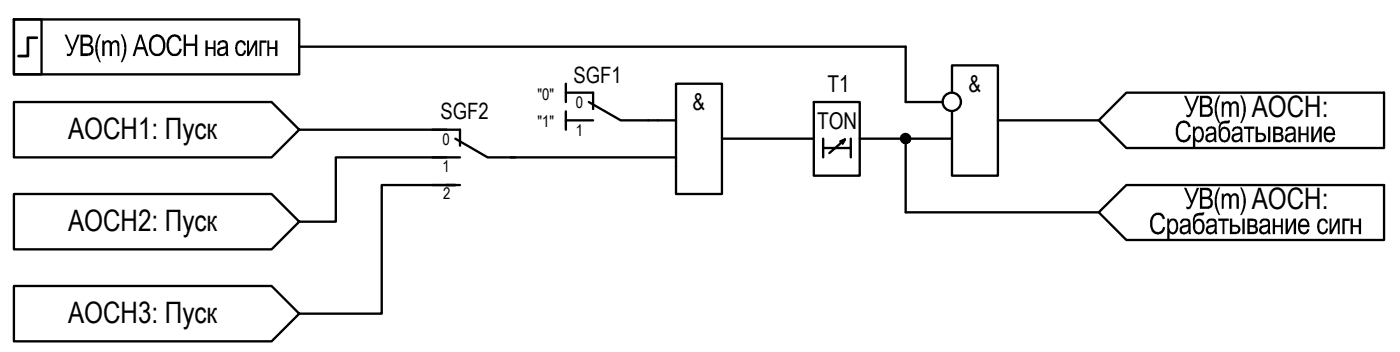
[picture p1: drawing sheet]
<svg xmlns="http://www.w3.org/2000/svg" width="152mm" height="38mm" viewBox="0 0 152 38" stroke-linecap="round" stroke-linejoin="round" font-family="sans-serif">
<g fill="none" stroke="#000" stroke-width=".25">
<path d="M1.5 2.1h3v6h-3zM1.5 2.1h31v6h-31zM32.5 14.1l-3 3h-28v-6h28l3 3h16M32.5 5.1h66M47 14.1h3v1.7M47 17.1h3M49.5 15.1l3.5 2h3M61.5 10.1h3v1.7M61.5 13.1h3M61.5 9.1v2M61.5 12.1v2M64 11.1l3.5 2h3"/>
<path d="M71.5 13.1h2M73.5 9.1h5v12h-5zM78.5 15.1h10M93.5 15.1h10M98.5 11.1h4M103.5 10.1v-3h5v12h-5v-7M108.5 13.1h11M119.5 13.1l3-3h28v6h-28zM1.5 21.1h28l3 3-3 3h-28zM1.5 31.1h28l3 3-3 3h-28zM98.5 23.1h21M119.5 23.1l3-3h28v6h-28z"/>
<circle cx="98.5" cy="15" r=".49"/>
<circle cx="103.5" cy="11.1" r=".99"/>
</g>
<g fill="#000">
<path d="M13.1 3.7l.3 .1 .3 1.1v.9l-.2 .5-.2 .5h-.2l.4-.8v-.8l-.1-.8zM18.4 4l.3-.2 .3-.1a.8 .8 0 0 1 .8 .7l-.3 .1a.55 .55 0 0 0-.6-.5 .55 .55 0 0 0-.5 .6v.5v.3a.55 .55 0 0 0 .6 .4 .55 .55 0 0 0 .5-.5h.3l-.1 .3a.8 .8 0 0 1-1 .5 .8 .8 0 0 1-.5-.9l-.1-.6zM20 3.8h.2v.9h1v-.9h.3v2.3h-.3v-1.1h-1v1.1h-.2zM22.3 4.4h.3v.7h.6v-.7h.2v1.7h-.2v-.8h-.6v.8h-.3zM25.7 4.6a.57 .57 0 0 1 .6-.2 .57 .57 0 0 1 .4 .5h-.2a.37 .37 0 0 0-.4-.3 .37 .37 0 0 0-.3 .5v.1a.52 .52 0 0 0 .5 .7l.2-.2v-.2h.3l-.2 .4a.58 .58 0 0 1-.7 .1 .58 .58 0 0 1-.3-.6v-.2zM26.9 4.4h.2v1.3l.6-1.3h.3v1.7h-.2v-1.3l-.7 1.3h-.2zM28.2 4.4h.8v.2h-.6v1.5h-.2zM29.1 4.4h.2v.7h.6v-.7h.3v1.7h-.3v-.8h-.6v.8h-.2zM128 13.5l.1-.1a.75 .75 0 0 1 .8-.3 .75 .75 0 0 1 .6 .6l-.2 .1-.1-.1a.52 .52 0 0 0-.6-.3 .52 .52 0 0 0-.4 .5l-.1 .7 .2 .3a.55 .55 0 0 0 .6 .3 .55 .55 0 0 0 .4-.6l.2 .1-.2 .6-.3 .1-.3 .1a1.12 1.12 0 0 1-.8-1.4v-.2zM134.9 10.4h.1l.2 .1 .3 1.1-.1 1-.4 .8h-.1l.3-1.1v-.9l-.1-.5zM135.3 13.7h1.1v.3h-.4v1.4h-.2v-1.4h-.5zM141.2 13.7h.3v.8h.6v-.8h.2v1.7h-.2v-.7h-.6v.7h-.3z"/>
<path d="M142.6 13.7h.3v1.3l.6-1.3h.3v1.7h-.3v-1.2l-.6 1.2h-.3zM125.3 23.4l.4-.3h.5l.3 .2 .2 .4-.2 .1-.1-.1a.53 .53 0 0 0-.6-.3 .53 .53 0 0 0-.4 .5l-.1 .7 .3 .5a.59 .59 0 0 0 .9-.5l.2 .1v.3a.79 .79 0 0 1-.9 .5 .79 .79 0 0 1-.7-.8v-.8zM132.5 23.7h1.1v.3h-.4v1.4h-.2v-1.4h-.5zM134.9 20.4h.1l.2 .1 .3 1.1-.1 1-.4 .8h-.1l.3-1.1v-.9l-.1-.5zM138.4 23.7h.3v.8h.6v-.8h.2v1.7h-.2v-.7h-.6v.7h-.3zM139.8 23.7h.3v1.3l.6-1.3h.3v1.7h-.3v-1.2l-.6 1.2h-.3zM143.5 23.9l.2-.2a.56 .56 0 0 1 .7 .5l-.2 .1a.34 .34 0 0 0-.4-.3 .34 .34 0 0 0-.3 .3v.2a.44 .44 0 0 0 .1 .6 .44 .44 0 0 0 .5 0l.1-.3h.2v.2a.56 .56 0 0 1-.6 .5 .56 .56 0 0 1-.5-.7v-.6zM144.6 23.7h.2v1.3l.6-1.3h.3v1.7h-.2v-1.2l-.6 1.2h-.3zM146 23.7h.8v.3h-.5v1.4h-.3zM146.9 23.7h.2v.8h.7v-.8h.2v1.7h-.2v-.7h-.7v.7h-.2z"/>
<path d="M15.1 3.8h.3l.8 2.3h-.3l-.2-.7h-.8l-.2 .7h-.3zM15.3 4l-.4 1.1h.7z"/>
<path d="M16.4 4.1h.1a.86 .86 0 0 1 1-.3 .86 .86 0 0 1 .5 .9l-.1 .7-.3 .5a.88 .88 0 0 1-1.4-.7v-.6zM16.7 4.2l-.2 .4v.7a.62 .62 0 0 0 .7 .5 .62 .62 0 0 0 .5-.7v-.4a.63 .63 0 0 0-.3-.6 .63 .63 0 0 0-.7 .1z"/>
<path d="M23.8 4.5l.4-.1a.53 .53 0 0 1 .6 .6v1.1h-.2l-.1-.2a.51 .51 0 0 1-.9-.1 .51 .51 0 0 1 .6-.7 .24 .24 0 0 0 .3-.2 .24 .24 0 0 0-.2-.3 .33 .33 0 0 0-.4 .3h-.2zM24 5.4a.29 .29 0 0 0-.1 .4 .29 .29 0 0 0 .5 0 .39 .39 0 0 0 .1-.6z"/>
<path d="M129.7 13.7h.3v.3a.55 .55 0 0 1 .6-.2 .55 .55 0 0 1 .3 .5v.7a.5 .5 0 0 1-.4 .4 .5 .5 0 0 1-.5-.1v.8h-.3zM130.1 14l-.1 .6a.48 .48 0 0 0 .5 .6l.2-.3v-.3a.52 .52 0 0 0-.4-.6z"/>
<path d="M131.3 13.9v-.1a.57 .57 0 0 1 .7 0 .57 .57 0 0 1 .3 .5v1.1h-.2l-.1-.2a.52 .52 0 0 1-.7 .2 .52 .52 0 0 1-.2-.6 .52 .52 0 0 1 .6-.3l.1-.1a.22 .22 0 0 0 .2-.1 .22 .22 0 0 0-.1-.3 .36 .36 0 0 0-.6 .3h-.2zM131.5 14.7a.29 .29 0 0 0-.1 .5 .29 .29 0 0 0 .5-.1l.1-.2v-.3z"/>
<path d="M132.7 13.4l.3-.2 .8-.1a.35 .35 0 0 1-.5 .3 .53 .53 0 0 0-.6 .7 .6 .6 0 0 1 .7-.3 .6 .6 0 0 1 .4 .7v.4a.61 .61 0 0 1-.7 .5 .61 .61 0 0 1-.6-.6v-1.1zM133 14v.1a.89 .89 0 0 0 0 1.1 .51 .51 0 0 0 .6-.7v-.1a.4 .4 0 0 0-.6-.4z"/>
<path d="M134.1 13.9l.3-.2a.51 .51 0 0 1 .7 .6v.9l.1 .2h-.3v-.2l-.1 .2a.51 .51 0 0 1-.8-.3 .51 .51 0 0 1 .6-.6 .27 .27 0 0 0 .3-.3 .27 .27 0 0 0-.4-.2h-.2l-.1 .3h-.2zM134.3 14.8a.32 .32 0 0 0 .1 .4 .32 .32 0 0 0 .4-.1l.1-.5z"/>
<path d="M136.6 13.7h.2v.7h.3a.51 .51 0 0 1 .6 .5 .51 .51 0 0 1-.6 .5h-.5zM136.8 14.6v.6h.3a.29 .29 0 0 0 .4-.3 .29 .29 0 0 0-.4-.3zM137.9 13.7h.3v1.7h-.3z"/>
<path d="M138.5 13.7h.5a.5 .5 0 0 1 .5 .3 .5 .5 0 0 1-.1 .6 .47 .47 0 0 1 .2 .5 .47 .47 0 0 1-.5 .3h-.6zM138.7 14v.5h.3a.25 .25 0 0 0 .3-.3 .25 .25 0 0 0-.3-.2zM138.7 14.7v.5h.3a.26 .26 0 0 0 .4-.3 .26 .26 0 0 0-.4-.2z"/>
<path d="M139.9 13.9l.2-.2h.3a.5 .5 0 0 1 .5 .5v1l.1 .2h-.3v-.2a.51 .51 0 0 1-.7 .2 .51 .51 0 0 1-.2-.6 .51 .51 0 0 1 .6-.3v-.1a.24 .24 0 0 0 .3-.2 .24 .24 0 0 0-.3-.2h-.3l-.1 .3h-.2zM140.1 14.8a.31 .31 0 0 0 0 .4 .31 .31 0 0 0 .5-.1l.1-.5z"/>
<path d="M144.1 14a.61 .61 0 0 1 .8-.2 .61 .61 0 0 1 .3 .7v.2h-1a.42 .42 0 0 0 .2 .4 .42 .42 0 0 0 .5 0l.1-.2h.2v.2a.62 .62 0 0 1-.8 .3 .62 .62 0 0 1-.4-.7v-.4zM144.4 14l-.2 .3v.1h.8a.4 .4 0 0 0-.5-.4z"/>
<path d="M126.9 23.7h.3v.3a.49 .49 0 0 1 .5-.3 .49 .49 0 0 1 .4 .5v.7l-.1 .2a.47 .47 0 0 1-.8 .2v.8h-.3zM127.4 24l-.2 .2v.4a.52 .52 0 0 0 .4 .6 .83 .83 0 0 0 .2-1l-.1-.2z"/>
<path d="M128.5 23.9l.4-.2a.48 .48 0 0 1 .6 .5v1.2h-.2v-.2l-.2 .1a.51 .51 0 0 1-.8-.3 .51 .51 0 0 1 .6-.5l.1-.1a.22 .22 0 0 0 .2-.2 .22 .22 0 0 0-.1-.2 .34 .34 0 0 0-.5 .3l-.3-.1zM128.6 24.8a.3 .3 0 0 0 .1 .4 .3 .3 0 0 0 .4-.1l.1-.2v-.3z"/>
<path d="M129.9 23.4l.3-.3h.8a.35 .35 0 0 1-.5 .3 .53 .53 0 0 0-.6 .7l.2-.2a.62 .62 0 0 1 .6 0 .62 .62 0 0 1 .3 .6v.3a.62 .62 0 0 1-.7 .6 .62 .62 0 0 1-.6-.6v-1.1zM130.2 24l-.2 .3v.2a.47 .47 0 0 0 .1 .6 .47 .47 0 0 0 .5 .1l.2-.5a.47 .47 0 0 0-.1-.5 .47 .47 0 0 0-.5-.2z"/>
<path d="M131.3 23.9l.3-.2a.51 .51 0 0 1 .7 .6v.9l.1 .2h-.2l-.1-.2a.53 .53 0 0 1-.7 .3 .53 .53 0 0 1-.3-.7 .53 .53 0 0 1 .7-.3 .26 .26 0 0 0 .3-.3 .26 .26 0 0 0-.3-.2h-.3l-.1 .3-.2-.1zM131.5 24.8a.31 .31 0 0 0 0 .4 .31 .31 0 0 0 .5-.1l.1-.5z"/>
<path d="M133.8 23.7h.2v.7h.4a.51 .51 0 0 1 .5 .5 .51 .51 0 0 1-.5 .5h-.6zM134 24.6v.6h.3a.29 .29 0 0 0 .4-.3 .29 .29 0 0 0-.4-.3zM135.1 23.7h.3v1.7h-.3z"/>
<path d="M135.7 23.7h.5a.5 .5 0 0 1 .5 .3 .5 .5 0 0 1-.1 .6 .47 .47 0 0 1 .2 .5 .47 .47 0 0 1-.5 .3h-.6zM135.9 24v.5h.3a.25 .25 0 0 0 .3-.3 .25 .25 0 0 0-.3-.2zM135.9 24.7v.5h.3a.26 .26 0 0 0 .4-.3 .26 .26 0 0 0-.4-.2z"/>
<path d="M137.1 23.9l.3-.2a.51 .51 0 0 1 .7 .6v.9l.1 .2h-.2l-.1-.2a.52 .52 0 0 1-.7 .2 .52 .52 0 0 1-.2-.6 .52 .52 0 0 1 .6-.3v-.1a.24 .24 0 0 0 .3-.2 .24 .24 0 0 0-.2-.2 .38 .38 0 0 0-.5 .3l-.2-.1zM137.3 24.8a.31 .31 0 0 0 0 .4 .31 .31 0 0 0 .5-.1l.1-.5z"/>
<path d="M141.3 24a.61 .61 0 0 1 .8-.2 .61 .61 0 0 1 .3 .7v.2h-1a.42 .42 0 0 0 .2 .4 .42 .42 0 0 0 .5 0l.1-.2h.2v.2a.63 .63 0 0 1-.8 .3 .63 .63 0 0 1-.4-.7v-.4zM141.5 24.2l-.1 .2h.8a.44 .44 0 0 0-.5-.4z"/>
</g>
<!-- layer: 0 -->
<g fill="none" stroke="#000" stroke-width=".25">
<path d="M48.5 17.1h-12v7h-4M55.5 17.1h18M70.5 13.1h1M88.5 11.1h5v8h-5zM89.5 15.1v2M89.5 16.1h3M91.4 15.4l.5-.3-1.7 1.5M91.9 15.1l-.3 .5M92.5 15.1v2M98.5 5.1v6M98.5 15.1v8M47 20.1h3"/>
<path d="M48.5 20.1h1h-8v14h-9"/>
</g>
<path d="M4 4.1h-1v2h-1" fill="none" stroke="#000" stroke-width=".3"/>
<g fill="#000" stroke="#000" stroke-width=".11">
<path d="M98.4 15.6h.2zM98.5 14.6h.1z"/>
<path d="M98.4 15.6h.2zM98.5 15.6h.1z"/>
<path d="M98.5 14.6h.1zM98.4 14.6h.2z"/>
<path d="M98.4 14.6h.3zM98.4 14.6h.3z"/>
<path d="M98.4 14.6h.3zM98.4 14.6h.3z"/>
<path d="M98.4 15.6h.3zM98.4 15.6h.2z"/>
<path d="M98.3 14.6h.5zM98.3 14.6h.5z"/>
<path d="M98.3 15.5h.4zM98.3 15.5l.4 .1z"/>
<path d="M98.3 14.6l.5 .1zM98.3 14.6l.5 .1z"/>
<path d="M98.3 15.5h.5zM98.3 15.5h.4z"/>
<path d="M98.2 14.7h.6zM98.2 14.7h.6z"/>
<path d="M98.2 15.5h.6zM98.2 15.5h.6z"/>
<path d="M98.2 14.7h.7zM98.2 14.7h.7z"/>
<path d="M98.2 15.4h.6zM98.2 15.4l.6 .1z"/>
<path d="M98.2 14.7l.7 .1zM98.2 14.7l.7 .1z"/>
<path d="M98.2 15.4h.7zM98.2 15.4h.6z"/>
<path d="M98.1 14.8h.8zM98.1 14.8h.8z"/>
<path d="M98.1 14.8l.9 .1zM98.1 14.9h.9z"/>
<path d="M98.1 15.4h.8zM98.1 15.4h.8z"/>
<path d="M98.1 15.4h.8zM98.1 15.4h.8z"/>
<path d="M98.1 14.9h.9zM98.1 14.9h.9z"/>
<path d="M98.1 14.9h.9zM98.1 14.9h.9z"/>
<path d="M98.1 15.3h.9zM98.1 15.3h.9z"/>
<path d="M98.1 15.3h.9zM98.1 15.3l.8 .1z"/>
<path d="M98 14.9l1 .1zM98 14.9l1 .1z"/>
<path d="M98 15h1zM98 15h1z"/>
<path d="M98 15l1 .1zM98 15l1 .1z"/>
<path d="M98 15.1h1zM98 15.1h1h-1z"/>
<path d="M98 15.1l1 .1zM98 15.1l1 .1z"/>
<path d="M98 15.2h1zM98 15.2h1z"/>
<path d="M98 15.2h1zM98 15.2l1 .1z"/>
</g>
<g font-size="3.2">
<text x="7" y="6.1">УВ (m)</text>
<text x="7.4" y="15.1">АОСН1: Пуск</text>
<text x="128.7" y="12.7">УВ (m)</text>
<text x="136.1" y="12.7">АОСН:</text>
<text x="128.7" y="22.7">УВ (m)</text>
<text x="136.1" y="22.7">АОСН:</text>
<text x="7.4" y="25.1">АОСН2: Пуск</text>
<text x="7.4" y="35">АОСН3: Пуск</text>
</g>
<g font-size="2.5">
<text x="75.3" y="12">&amp;</text>
<text x="90" y="10">T1</text>
<text x="105.3" y="10">&amp;</text>
<text x="88.9" y="14">TON</text>
</g>
<g font-size="2.4">
<text x="62.4" y="9">SGF1</text>
<text x="47.9" y="12.9">SGF2</text>
</g>
<g font-size="1.7">
<text x="58.5" y="10.8">&quot;0&quot;</text>
<text x="62.6" y="11.7">0</text>
<text x="48.1" y="15.7">0</text>
<text x="58.5" y="13.8">&quot;1&quot;</text>
<text x="62.6" y="14.7">1</text>
<text x="48.1" y="18.7">1</text>
<text x="48.2" y="21.7">2</text>
</g>
</svg>
